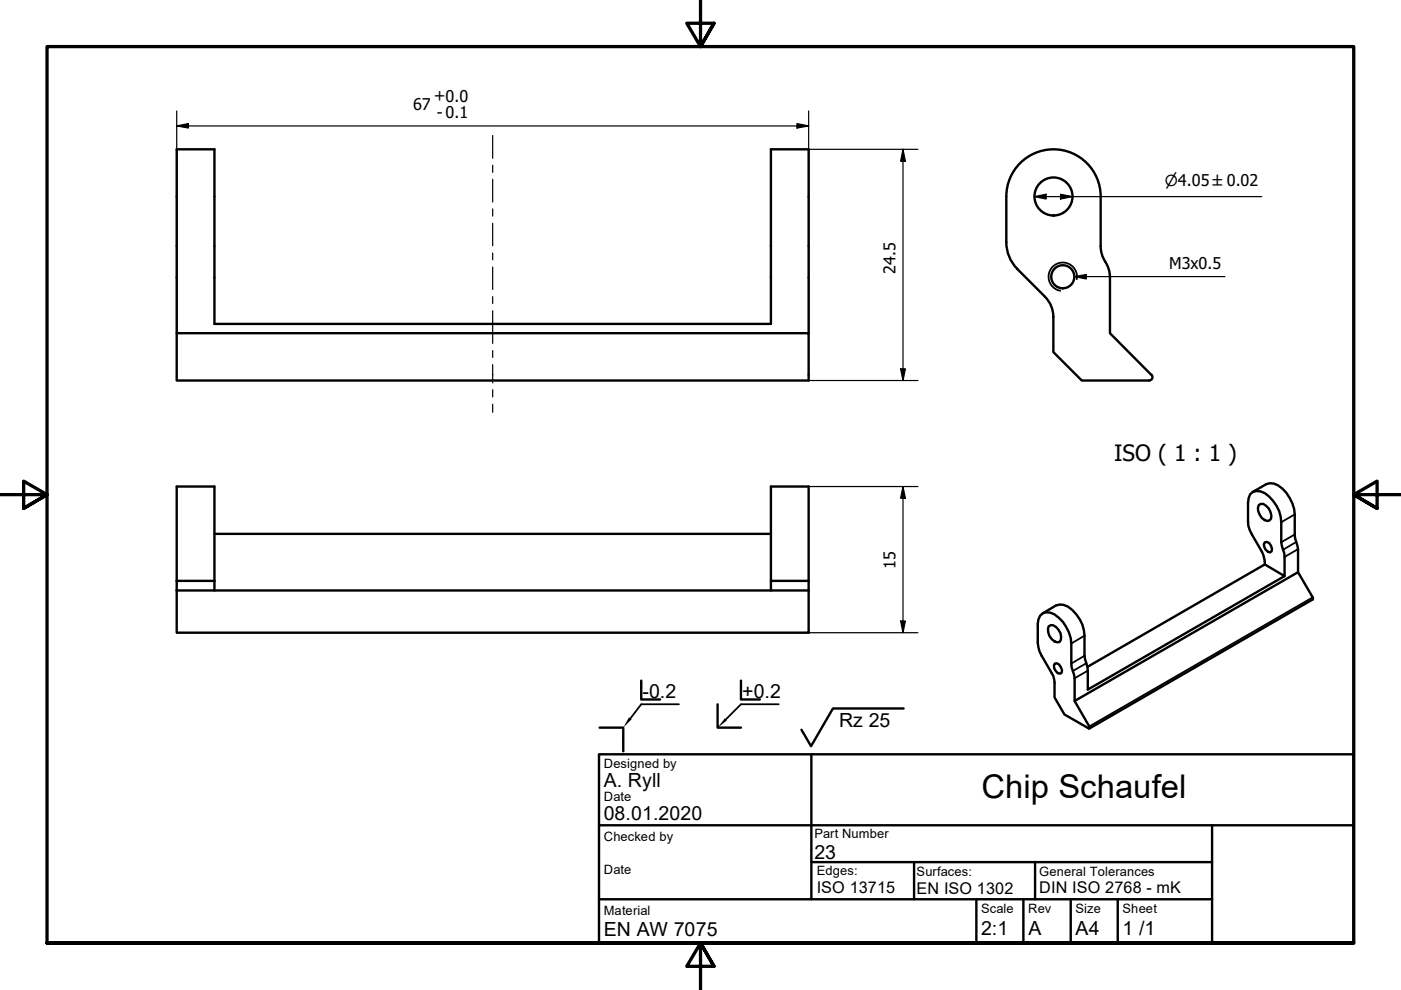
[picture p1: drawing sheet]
<svg xmlns="http://www.w3.org/2000/svg" width="297mm" height="210mm" viewBox="0 0 297 210" stroke-linecap="round" stroke-linejoin="round" font-family="sans-serif">
<!-- layer: Sichtbar (ISO) -->
<g fill="none" stroke="#000" stroke-width=".51">
<path d="M213.4 41.7v9.7a8 8 0 0 0 2.3 5.6M213.4 41.7a10 10 0 0 1 10-10 10 10 0 0 1 10 10M215.6 57l6 5.9M233.4 41.7v10.5M233.4 52.2l.2 1.7 .8 1.6M234.3 55.5l.8 1.6 .2 1.7M235.3 58.8v11.8l8.8 8.9M37.5 70.6h133.9v10.1h-133.9v-49h8v37h117.9v-37h8v38.9M221.6 62.9l1.1 1.7 .5 1.2 .1 1.4M223.3 67.2v7.4l6.1 6.1h14.2a.73 .73 0 0 0 .7-.5 .73 .73 0 0 0-.2-.8M45.5 113.2h117.9M163.4 103.2h8v20h-8z"/>
<path d="M265 104.8a2.35 2.35 0 0 1 3.2-.2 7.9 7.9 0 0 1 3.5 6.1v4.3l.6 2.3 .1 4.8-4.2-2.4a6 6 0 0 0-.7-2.8l-2.5-4.5a14.9 14.9 0 0 1-.3-6.8zM265.6 104.3l2.9-1.6a3.1 3.1 0 0 1 3.4 .9 8.6 8.6 0 0 1 2.6 5.5l.1 5 .6 2.3v4.9M266.9 107.1l.4-.3a2.3 2.3 0 0 1 2.1 1.8l.2 .7-.1 .7-.3 .3a1.77 1.77 0 0 1-2.1-1.2l-.3-.7-.1-.7zM268.2 115a1.29 1.29 0 0 1 1.5 1.4l-.1 .5-.3 .2a1.55 1.55 0 0 1-1.1-2.1zM268.2 119.7l-37.6 21.7M37.5 125.2v8.9h133.9v-8.9M37.5 123.2v2M37.5 123.2v-20h8v20M37.5 123.2h8M45.5 123.2v2h-8M45.5 125.2h117.9M163.4 123.2v2h8"/>
<path d="M171.4 123.2v2M220.5 130.5a2.25 2.25 0 0 1 3.1-.2 8.2 8.2 0 0 1 3.5 6.1l.1 5 .6 2.4v4.8l3.1 5.4v.5l-5.2-3-2.1-3.6v-3.1l-.3-1.4a22 22 0 0 1-3.1-6.2l-.2-4.9 .2-.9zM222.3 132.8l.5-.2a2.38 2.38 0 0 1 2.2 2.4l-.1 .7-.2 .4a2.43 2.43 0 0 1-2.4-3.3zM272.4 122.1l-41.8 24.1v-4.8l-.7-2.4v-4.2a7.4 7.4 0 0 0-4.4-6.6h-.8l-.8 .2-2.8 1.6M223.6 140.7l.4-.1a1.84 1.84 0 0 1 1.1 2l-.3 .2a1.55 1.55 0 0 1-1.2-2.1zM227.8 148.6l47.4-27.3 3.1 5.4v.4l-47.4 27.4"/>
<circle cx="223.4" cy="41.7" r="4"/>
<circle cx="225.3" cy="58.7" r="2.44"/>
</g>
<!-- layer: Sichtbar schmal (ISO) -->
<path d="M228.3 59.2a3 3 0 0 0-2.4-3.5 3 3 0 0 0-3.5 2.5 3 3 0 0 0 2.4 3.4M274.5 113.3l-2.8 1.7M274.5 109.1l-2.8 1.6M274.8 114.9l-2.8 1.7M275.2 116.4l-2.8 1.7M229.9 139l-2.8 1.7M229.9 134.8l-2.8 1.6M278.3 126.7l-47.4 27.3M230.3 140.6l-2.8 1.7M230.6 142.2l-2.8 1.6" fill="none" stroke="#000" stroke-width=".38"/>
<!-- layer: Schraffur (ISO) -->
<path d="M133.3 152.1l.6 .4-1.8 1.8zM153.7 152.3l.4 .5-2 1.5z" fill="#000"/>
<!-- layer: Rahmen (ISO) -->
<path d="M148.5 -.1v10l-2.9-5h5.8l-2.9 5 2.9-5M0 104.9h10l-5-2.9v5.8l5-2.9-5 2.9M297 104.9h-10l5-2.9v5.8l-5-2.9 5 2.9M10 199.9v-190h277v190h-277h277M151.4 204.9l-2.9-5 2.9 5h-5.8l2.9-5v10" fill="none" stroke="#000" stroke-width=".7"/>
<!-- layer: Titel (ISO) -->
<g fill="none" stroke="#000" stroke-width=".51">
<path d="M127 159.9h160v40h-160zM127.1 154.3h5v5M136 144.3v4h4M152.1 149.3v5h5M157.1 144.3v4h4M172 159.9v30.8h85v-15.7M191.6 150.2h-15l-4.6 8-2.1-3.5M127 175h160M127 190.7h45M172 182.8h85M193.8 182.8v7.9M207 190.7v9.2"/>
<path d="M217 190.7v9.2M219.5 182.8v7.9M227 190.7v9.2M237 190.7v9.2M257 190.7v9.2"/>
</g>
<path d="M144 149.3h-8l-2.3 3M165.1 149.3h-8l-3.2 3.3" fill="none" stroke="#000" stroke-width=".38"/>
<!-- layer: Symbol (ISO) -->
<path d="M227.8 58.6l2.5-.4v1zM227.8 58.6h31.9" fill="none" stroke="#000" stroke-width=".25"/>
<path d="M227.8 58.6l2.5-.4v1z" fill-rule="evenodd" fill="#000"/>
<g fill="none" stroke="#000" stroke-width=".25">
<path d="M37.5 26.7l2.4-.5v.9zM37.5 26.7h133.9M37.5 23.5v47.1M169 26.2l2.4 .5-2.4 .4zM171.4 23.5v47.1M171.4 31.7h23.2M191.5 31.7l.5 2.5h-1.1zM191.5 31.7v49M219.3 41.7l2.5-.5v1zM219.3 41.7h48.2M224.9 41.2l2.5 .5-2.5 .5zM190.9 78.2h1.1l-.5 2.5z"/>
<path d="M171.4 80.7h23.2M171.4 103.2h23.2M191.5 103.2l.5 2.4h-1.1zM191.5 103.2v30.9M171.4 134.1h23.2M190.9 131.7h1.1l-.5 2.4z"/>
</g>
<g fill="#000">
<path d="M37.5 26.7l2.4-.5v.9z" fill-rule="evenodd"/>
<path d="M169 26.2l2.4 .5-2.4 .4z" fill-rule="evenodd"/>
<path d="M191.5 31.7l.5 2.5h-1.1z" fill-rule="evenodd"/>
<path d="M219.3 41.7l2.5-.5v1z" fill-rule="evenodd"/>
<path d="M224.9 41.2l2.5 .5-2.5 .5z" fill-rule="evenodd"/>
<path d="M190.9 78.2h1.1l-.5 2.5z" fill-rule="evenodd"/>
<path d="M191.5 103.2l.5 2.4h-1.1z" fill-rule="evenodd"/>
<path d="M190.9 131.7h1.1l-.5 2.4z" fill-rule="evenodd"/>
</g>
<!-- layer: Mittellinie (ISO) -->
<g fill="none" stroke="#000" stroke-width=".25">
<path d="M104.5 28.7v4.9M104.5 35v1.5M104.5 38v4.8M104.5 44.3v1.5M104.5 47.3v4.8M104.5 53.6v1.5M104.5 56.6v4.8M104.5 62.9v1.5M104.5 65.9v6.9M104.5 74.3v1.5M104.5 77.3v3.9M104.5 82.6v1.6"/>
<path d="M104.5 85.7v1.7"/>
</g>
<text font-size="6.9" x="208.1" y="169.3">Chip Schaufel</text>
<text font-size="4.8" x="236.2" y="97.8">ISO ( 1 : 1 )</text>
<g font-size="4.1">
<text x="136.2" y="148">-0.2</text>
<text x="157.4" y="148">+0.2</text>
<text x="177.9" y="154.1">Rz 25</text>
<text x="128" y="166.9">A. Ryll</text>
<text x="128" y="173.9">08.01.2020</text>
<text x="172.7" y="182">23</text>
<text x="128" y="198.4">EN AW 7075</text>
<text x="208" y="198.3">2:1</text>
<text x="218.1" y="198.2">A</text>
<text x="228" y="198.2">A4</text>
<text x="238" y="198.3">1 /1</text>
</g>
<g font-size="3.4">
<text x="87.6" y="23.4">67</text>
<text x="92" y="21.4">+0.0</text>
<text x="92.6" y="24.9">- 0.1</text>
<text x="189.9" y="58" transform="rotate(-90 189.9 58)">24.5</text>
<text x="247.9" y="57.1">M3x0.5</text>
<text x="189.9" y="120.6" transform="rotate(-90 189.9 120.6)">15</text>
<text x="173.2" y="189.3">ISO 13715</text>
<text x="194.3" y="189.5">EN ISO 1302</text>
<text x="220.3" y="189.4">DIN ISO 2768 - mK</text>
</g>
<text font-size="3.2" x="247" y="39.5">⌀4.05 ±0.02</text>
<g font-size="2.7">
<text x="128" y="162.9">Designed by</text>
<text x="128" y="169.9">Date</text>
<text x="128" y="178.4">Checked by</text>
<text x="172.7" y="177.7">Part Number</text>
<text x="128" y="185.4">Date</text>
<text x="173.2" y="185.6">Edges:</text>
<text x="194.3" y="185.7">Surfaces:</text>
<text x="220.3" y="185.6">General Tolerances</text>
<text x="128" y="193.9">Material</text>
<text x="208" y="193.6">Scale</text>
<text x="218" y="193.6">Rev</text>
<text x="228" y="193.6">Size</text>
<text x="238" y="193.6">Sheet</text>
</g>
</svg>
